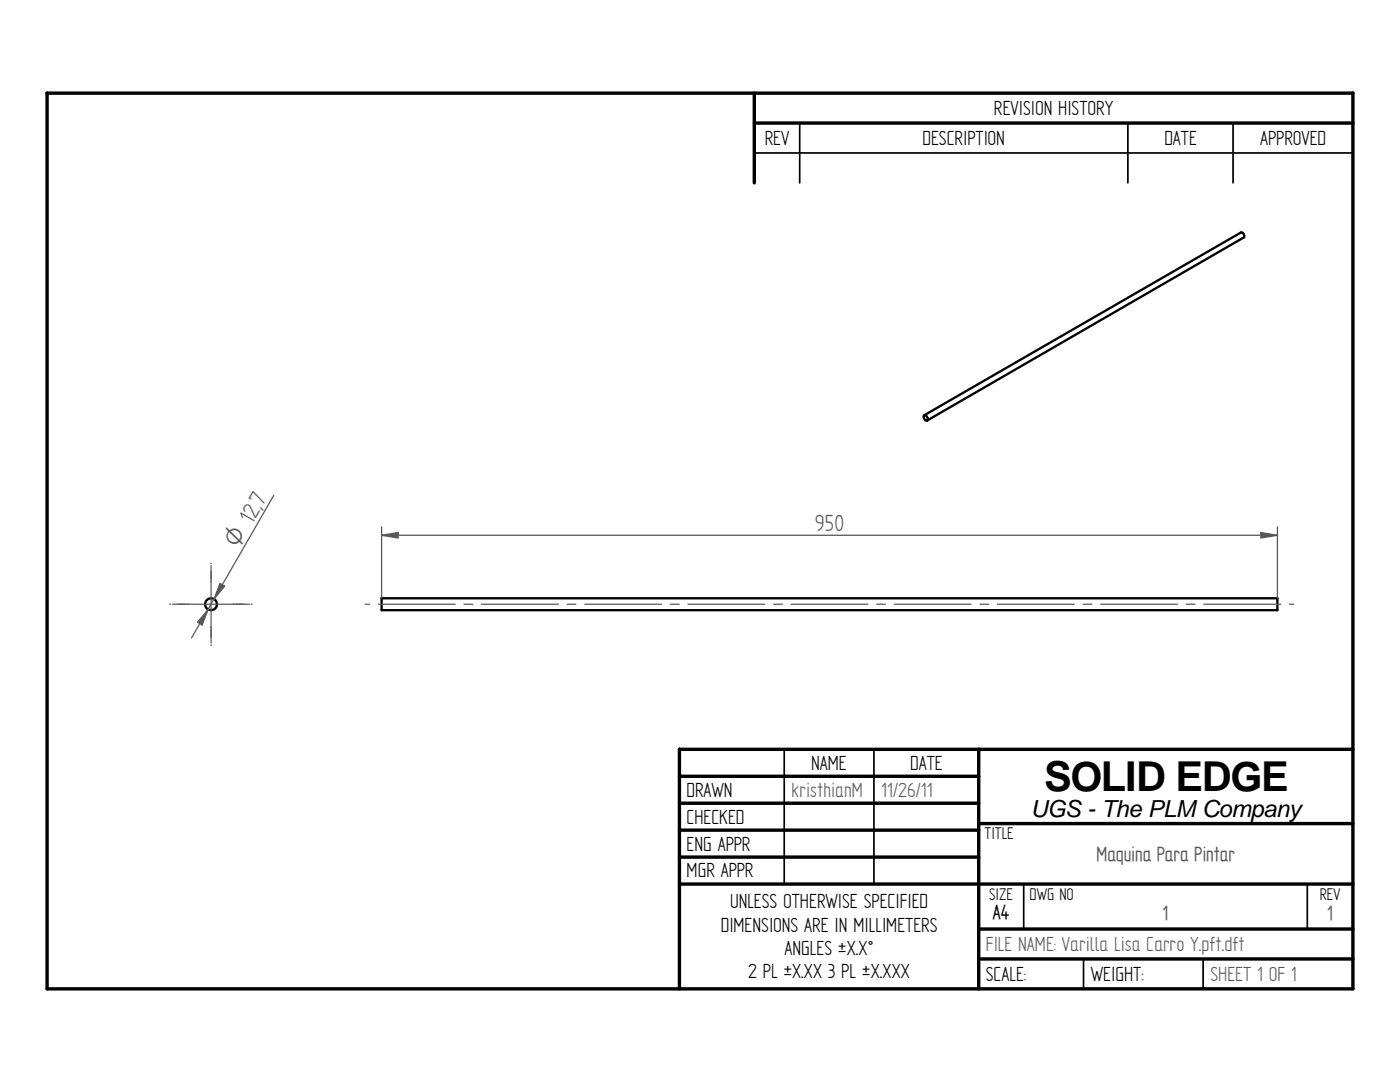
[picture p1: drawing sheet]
<svg xmlns="http://www.w3.org/2000/svg" width="279mm" height="216mm" viewBox="0 0 279 216" stroke-linecap="round" stroke-linejoin="round" font-family="sans-serif">
<g fill="none" stroke="#000" stroke-width=".68">
<path d="M9.4 18.6l260.6-.1v178.8h-260.6zM150.5 18.6v17.9M150.5 24.6h119.5M135.6 149.5v47.8M135.6 149.5h134.4M135.6 154.9h59.7M195.3 149.5v47.8M135.6 160.3h59.7M135.6 165.7h59.7M135.6 171h59.7M135.6 176.4h134.4M195.3 164.3h74.7"/>
<path d="M195.3 185.4h74.7M195.3 191.3h74.7"/>
</g>
<path d="M150.5 30.5h119.5M159.6 24.6v11.9M225.1 24.6v11.9M246.1 24.6v11.9M156.5 149.5v26.9M174.4 149.5v26.9M204.3 176.5v8.9M260.9 176.5v8.9M216.2 191.3v6M240.1 191.3v6" fill="none" stroke="#000" stroke-width=".34"/>
<g fill="none" stroke="#000" stroke-width=".47">
<path d="M248.2 47.4a.68 .68 0 0 0-.6-1l-63.2 36.5M248.2 47.4l-63.2 36.5M184.3 83l.1-.1a.68 .68 0 0 1 .6 1 .67 .67 0 0 1-.7-.9zM76.1 119.4h178.8M76.2 119.3v2.5h178.7v-2.5"/>
<circle cx="42.1" cy="120.6" r="1.18"/>
</g>
<path d="M76.2 106.8l3.3-.5v1.1z" fill="none" stroke="#595959" stroke-width=".25"/>
<path d="M76.2 106.8l3.3-.5v1.1z" fill="#595959"/>
<path d="M251.6 106.3l3.3 .5-3.3 .6z" fill="none" stroke="#595959" stroke-width=".25"/>
<path d="M251.6 106.3l3.3 .5-3.3 .6z" fill="#595959"/>
<path d="M54.7 98.8l-12 20.7M42.7 119.5l-4.5 7.8M76.2 105.1v14.3M76.2 106.8h178.7M254.9 105.1v14.3M41.5 121.6l-1.2 3.1-.9-.5z" fill="none" stroke="#595959" stroke-width=".25"/>
<path d="M41.5 121.6l-1.2 3.1-.9-.5z" fill="#595959"/>
<path d="M43.9 116.4l.9 .6-2.1 2.5z" fill="none" stroke="#595959" stroke-width=".25"/>
<path d="M43.9 116.4l.9 .6-2.1 2.5z" fill="#595959"/>
<g fill="none" stroke="#595959" stroke-width=".25">
<path d="M42.1 112.4v.1M42.1 112.9v15.4M33.9 120.6h.1M34.4 120.6h15.4M42.1 128.7v.1M50.2 120.6h.1M72.9 120.6h.8M75.5 120.6h15.3M92.6 120.6h1.8M96.1 120.6h15.4M113.2 120.6h1.7M116.7 120.6h15.3"/>
<path d="M133.8 120.6h1.8M137.3 120.6h15.3M154.4 120.6h1.7M157.9 120.6h15.3M175 120.6h1.7M178.5 120.6h15.3M195.6 120.6h1.7M199.1 120.6h15.3M216.2 120.6h1.7M219.7 120.6h15.3M236.7 120.6h1.8M240.2 120.6h15.4"/>
<path d="M257.3 120.6h.9"/>
</g>
<text font-size="8.2" x="208.4" y="157.8">SOLID EDGE</text>
<g font-size="5.3" fill="#595959">
<text x="52.3" y="101.2" transform="rotate(-60 52.3 101.2)">7</text>
<text x="162.6" y="106">950</text>
</g>
<text font-size="5.1" fill="#595959" x="47.5" y="109.6" transform="rotate(-60 47.5 109.6)">O 12,</text>
<text font-size="4.7" x="205.7" y="163">UGS - The PLM Company</text>
<g font-size="4.6">
<text x="198.4" y="22.9">REVISION HISTORY</text>
<text x="152.6" y="28.9">REV</text>
<text x="184.1" y="28.9">DESCRIPTION</text>
<text x="232.4" y="28.9">DATE</text>
<text x="251.5" y="28.9">APPROVED</text>
<text x="161.9" y="153.6">NAME</text>
<text x="181.7" y="153.6">DATE</text>
<text x="137" y="159">DRAWN</text>
<text x="137" y="164.3">CHECKED</text>
<text x="137" y="169.7">ENG APPR</text>
<text x="137" y="175.1">MGR APPR</text>
<text x="143.8" y="185.9">DIMENSIONS ARE IN MILLIMETERS</text>
<text x="145.7" y="181.2">UNLESS OTHERWISE SPECIFIED</text>
<text x="198.2" y="183.4">A4</text>
<text x="156.5" y="190.6">ANGLES ±X.X°</text>
<text x="149.3" y="195.2">2 PL ±X.XX 3 PL ±X.XXX</text>
<text x="196.8" y="195.7">SCALE:</text>
<text x="217.7" y="195.7">WEIGHT:</text>
</g>
<g font-size="4.6" fill="#595959">
<text x="157.9" y="159">kristhianM</text>
<text x="175.9" y="159">11/26/11</text>
<text x="218.9" y="171.8">Maquina Para Pintar</text>
<text x="232" y="183.5">1</text>
<text x="264.9" y="183.5">1</text>
<text x="196.8" y="189.8">FILE NAME: Varilla Lisa Carro Y.pft.dft</text>
<text x="241.6" y="195.7">SHEET 1 OF 1</text>
</g>
<g font-size="3.8">
<text x="196.5" y="167.4">TITLE</text>
<text x="197.4" y="179.5">SIZE</text>
<text x="205.5" y="179.5">DWG NO</text>
<text x="263.4" y="179.5">REV</text>
</g>
</svg>
